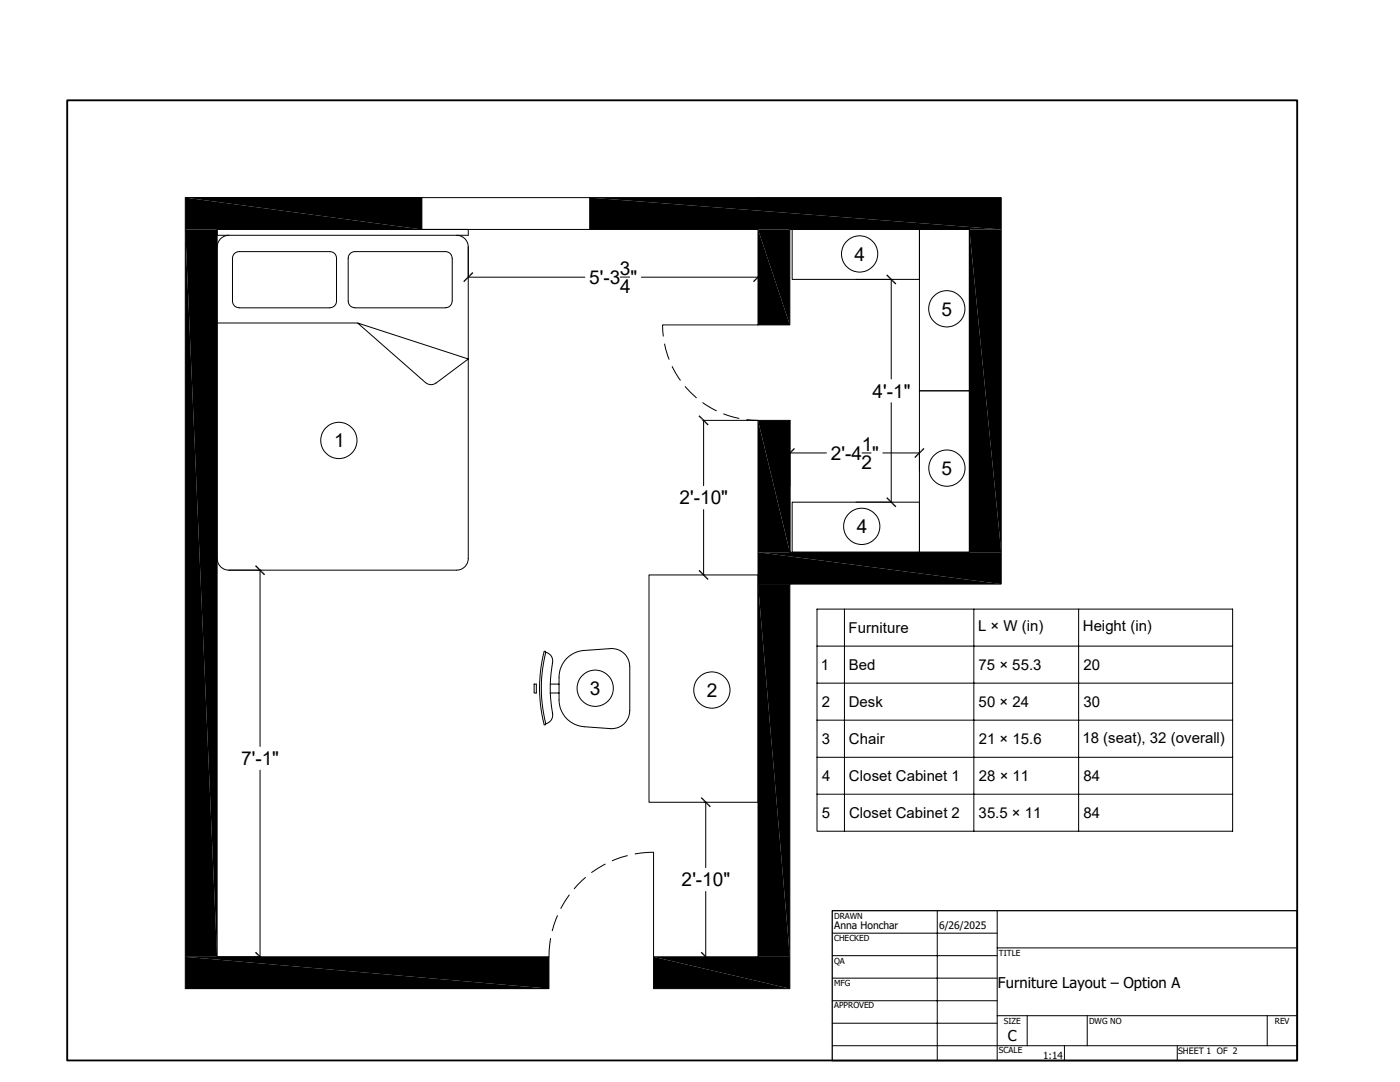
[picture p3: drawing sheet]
<svg xmlns="http://www.w3.org/2000/svg" width="559mm" height="432mm" viewBox="0 0 559 432" stroke-linecap="round" stroke-linejoin="round" font-family="sans-serif">
<g fill="none" stroke="#000" stroke-width=".4">
<path d="M74 78.9h94.3v12.7h-81.6v290.2h132.4v12.7h-145.1zM74 78.9h94.3M168.3 78.9h67.2v12.7h-67.2zM302.6 78.9h.1M86.7 98.6v124.3M86.7 91.6h100.2v2.3h-100.2zM91.4 93.9a4.6 4.6 0 0 0-4.7 4.7M182.2 93.9a4.6 4.6 0 0 1 4.7 4.7v124.3a4.6 4.6 0 0 1-4.7 4.6h-90.8a4.6 4.6 0 0 1-4.7-4.6M316.2 91.6h50.8v19.9h-50.8zM367 91.6h19.9v64.4h-19.9zM93.6 101.2l1.9-.8h36.2a2.6 2.6 0 0 1 2.6 2.7v17a2.67 2.67 0 0 1-2.6 2.8l-36.2-.1a2.6 2.6 0 0 1-2.7-2.7v-17zM139.7 101.2l1.9-.8h36.2a2.67 2.67 0 0 1 2.7 2.7v17a2.67 2.67 0 0 1-2.7 2.8l-36.2-.1a2.6 2.6 0 0 1-2.6-2.7v-17z"/>
<path d="M186.9 110.6h46.6M247.6 110.6h3.7M256 110.6l46.6 .1v.2M341.7 111.5h14.4M355.7 111.5v39.8M86.7 128.9h56M142.7 128.9l44.2 14.4-12.9 9.5a3.3 3.3 0 0 1-4.1-.1zM265.3 137.3l1.7 6.1M302.6 129.7h-38.1l.3 4.5M268.3 146.3l3.3 5.5M273.5 154.3l4.5 4.4M367 156h19.9v64.4h-19.9z"/>
<path d="M280.5 167.8h22M280.5 160.7l5.4 3.2M280.8 167.8v26M288.8 165.2l6.1 1.8M298.1 167.5l4.5 .3M315.3 167.8h-12.7v214h-41.7v12.7h54.4v-161.4h84.3v-154.2h-164.1v12.7h67.1v38.1h12.7v-38.1h71.6v128.8h-71.6v-52.6v52.6M355.7 160.7v39.7M315.3 180.5v13.4M315.3 180.8h14.6M344.1 180.8h3.6M352.4 180.8h14.6M367 180.5v7.5"/>
<path d="M280.8 203.4v26M316.2 200.4h50.8v20h-50.8zM341.7 200.4h14.4M103.8 227.5v70.4M259 229.4h43.6v90.8h-43.6zM280.9 229.4h.2M233.2 259.5a10.7 10.7 0 0 0-10.1 10.8v9a10.7 10.7 0 0 0 10.1 10.7M233.3 259.6l10.5-.8a7.2 7.2 0 0 1 7.5 7.1l.1 17.8a7.2 7.2 0 0 1-7.6 7.1l-10.5-.8M326.1 243.1h165.9v88.6h-165.9zM326.1 257.9h165.9M337.1 243.1v88.6M388.7 243.1v88.6"/>
<path d="M430.5 243.1v88.6M213.2 273h.9v3.6h-.9zM217.8 260.3a3.5 3.5 0 0 1 2.7 4.4M217.8 260.3a.33 .33 0 0 0-.2-.4 .33 .33 0 0 0-.4 .2 58.1 58.1 0 0 0 0 28.9M217.8 260.3a58.1 58.1 0 0 0 0 28.5M219.6 273h3.5M219.6 276.6h3.5M220.5 264.7a55.4 55.4 0 0 0 .1 20.2M326.1 272.6h165.9M217.8 288.9a.35 .35 0 0 1-.2 .4 .35 .35 0 0 1-.5-.2M220.5 284.5a3.5 3.5 0 0 1-2.7 4.3M326.1 287.4h165.9"/>
<path d="M103.8 307.3v74.5M326.1 302.2h165.9M326.1 316.9h165.9M280.9 320.2h1.1M281.7 320.2v26M227.2 357.2l-3.3 5.3M233.7 350.2l-4.5 4.5M241.6 344.8l-5.5 3.4M250.4 341.5l-6 2M253.5 340.8l7.4-.7v41.7M281.7 355.8v26M219.8 374.5l-.7 7.3"/>
<path d="M222.5 365.4l-2.1 6M74 394.5h145.1M86.8 381.8h17.3M281.4 381.8h.2"/>
<circle cx="343.1" cy="101.3" r="7.2"/>
<circle cx="377.9" cy="123.2" r="7.2"/>
<circle cx="135.3" cy="175.8" r="7.2"/>
<circle cx="377.9" cy="186.8" r="7.2"/>
<circle cx="344" cy="210.1" r="7.2"/>
<circle cx="237.6" cy="274.7" r="7.2"/>
<circle cx="284.1" cy="275.4" r="7.2"/>
</g>
<g fill="#000">
<path d="M74 78.9l94.3 12.7h-94.3zM74 78.9h94.3v12.7zM235.5 78.9l164.1 12.7h-164.1zM235.5 78.9h164.1v12.7zM74 91.6l12.7 290.2h-12.7zM74 91.6h12.7v290.2zM302.6 91.6l12.7 38.1h-12.7zM302.6 91.6h12.7v38.1zM386.9 91.6l12.7 128.8h-12.7zM386.9 91.6h12.7v128.8zM188.5 108.6l-3.2 4-.4-.4zM188.5 108.6l.4 .4-3.6 3.6z"/>
<path d="M304.2 108.6l-3.3 4-.3-.4zM304.2 108.6l.4 .4-3.7 3.6zM353.7 109.9l4.1 3.2-.4 .4zM353.7 109.9l.4-.4 3.7 3.6zM278.8 166.1l4 3.3-.4 .4zM279.2 165.7l3.6 3.7-4-3.3zM302.6 167.8l12.7 52.6h-12.7zM302.6 167.8h12.7v52.6zM316.9 178.8l-3.3 4-.3-.4zM316.9 178.8l.4 .4-3.7 3.6zM353.7 198.8l4.1 3.2-.4 .4zM353.7 198.8l.4-.4 3.7 3.6z"/>
<path d="M368.6 178.8l-3.3 4-.3-.4zM368.6 178.8l.4 .4-3.7 3.6zM101.8 225.9l4 3.3-.4 .4zM101.8 225.9l.4-.3 3.6 3.6zM278.8 227.8l4 3.3-.4 .3zM279.2 227.4l3.6 3.7-4-3.3zM302.6 220.4l97 12.7h-97zM302.6 220.4h97v12.7zM302.6 233.1l12.7 148.7h-12.7zM302.6 233.1h12.7v148.7zM279.7 318.5l4 3.3-.4 .4zM279.7 318.5l.4-.4 3.6 3.7z"/>
<path d="M102.2 379.8l3.6 3.7-4-3.3zM280.1 379.8l3.6 3.7-4-3.3zM74 381.8l145.1 12.7h-145.1zM74 381.8h145.1v12.7zM101.8 380.2l4 3.3-.4 .3zM260.9 381.8l54.4 12.7h-54.4zM260.9 381.8h54.4v12.7zM279.7 380.2l4 3.3-.4 .3z"/>
</g>
<path d="M85.6 423.2h2.7a12.6 12.6 0 0 0 7.2-1.3 15.4 15.4 0 0 1 11.7 1.3h6.7zM89.7 423.2h20.2zM118.4 423.2h18.6zM121.8 423.2h11.5zM139.4 423.2h2.7l3.7-.7v.7h4.1zM153 421.8h3.6v1.4h-3.6zM153 423.2h3.6zM160.8 423.2h20zM164.5 423.2h12.6zM185.1 423.2h17.4zM216.7 423.2l11.3-1.4h4.3l12.1 1.4zM225.2 423.2h10.1z" fill="#fff"/>
<g fill="none" stroke="#000" stroke-width=".4">
<path d="M26.8 40h491v383.2h-491zM332.2 372.4h65.8M374.1 363.4v59.9M398 363.4v59.9M398 378.3h119.8M332.2 399.4h65.8M332.2 390.4h65.8M332.2 381.4h65.8M332.2 408.3h65.8M332.2 417.3h185.6M398 405.3h119.8M410 405.3v12"/>
<path d="M424.9 417.3v6M434 405.3v12M469.9 417.3v6M505.8 405.3v12"/>
</g>
<path d="M26.8 40h491v383.2h-491z" fill="none" stroke="#000" stroke-width=".72"/>
<path d="M332.2 363.4h185.6v59.9h-185.6z" fill="none" stroke="#000" stroke-width=".51"/>
<g font-size="7.6">
<text x="341.1" y="104.1">4</text>
<text x="235.1" y="113.3">5'-3 &quot;</text>
<text x="247.4" y="109.6">3</text>
<text x="247.5" y="116.9">4</text>
<text x="375.8" y="125.9">5</text>
<text x="348.3" y="158.7">4'-1&quot;</text>
<text x="133.4" y="178.5">1</text>
<text x="344" y="179.9">1</text>
<text x="331.6" y="183.5">2'-4 &quot;</text>
<text x="343.9" y="187.2">2</text>
<text x="375.8" y="189.5">5</text>
<text x="271.2" y="201.3">2'-10&quot;</text>
<text x="342" y="212.8">4</text>
<text x="235.5" y="277.4">3</text>
<text x="282.1" y="278.1">2</text>
<text x="96.2" y="305.4">7'-1&quot;</text>
<text x="272.1" y="353.7">2'-10&quot;</text>
</g>
<g font-size="6">
<text x="338.7" y="252.6">Furniture</text>
<text x="390.4" y="252">L × W (in)</text>
<text x="432.2" y="252">Height (in)</text>
<text x="327.6" y="267.4">1</text>
<text x="338.8" y="267.3">Bed</text>
<text x="390.6" y="267.4">75 × 55.3</text>
<text x="432.5" y="267.4">20</text>
<text x="328.1" y="282.2">2</text>
<text x="338.8" y="282.1">Desk</text>
<text x="390.6" y="282.1">50 × 24</text>
<text x="432.4" y="282.1">30</text>
<text x="328" y="296.9">3</text>
<text x="338.9" y="296.9">Chair</text>
<text x="390.7" y="296.9">21 × 15.6</text>
<text x="432" y="296.3">18 (seat), 32 (overall)</text>
<text x="328.2" y="311.7">4</text>
<text x="338.9" y="311.7">Closet Cabinet 1</text>
<text x="390.7" y="311.7">28 × 11</text>
<text x="432.4" y="311.7">84</text>
<text x="328" y="326.5">5</text>
<text x="338.9" y="326.5">Closet Cabinet 2</text>
<text x="390.6" y="326.5">35.5 × 11</text>
<text x="432.5" y="326.5">84</text>
</g>
<g font-size="5.9">
<text x="398.3" y="394.4">Furniture Layout – Option A</text>
<text x="402.3" y="415.3">C</text>
</g>
<g font-size="4.1">
<text x="332.9" y="370.8">Anna Honchar</text>
<text x="374.8" y="370.8">6/26/2025</text>
</g>
<text font-size="3.9" x="416.3" y="422.6">1:14</text>
<text font-size="3.5" x="470.2" y="420.7">SHEET 1 OF 2</text>
<g font-size="3.3">
<text x="332.9" y="366.6">DRAWN</text>
<text x="332.9" y="375.5">CHECKED</text>
<text x="398.7" y="381.4">TITLE</text>
<text x="332.9" y="384.5">QA</text>
<text x="332.9" y="393.5">MFG</text>
<text x="332.9" y="402.5">APPROVED</text>
<text x="400.6" y="408.5">SIZE</text>
<text x="434.7" y="408.5">DWG NO</text>
<text x="508.8" y="408.5">REV</text>
<text x="398.7" y="420.4">SCALE</text>
</g>
</svg>
